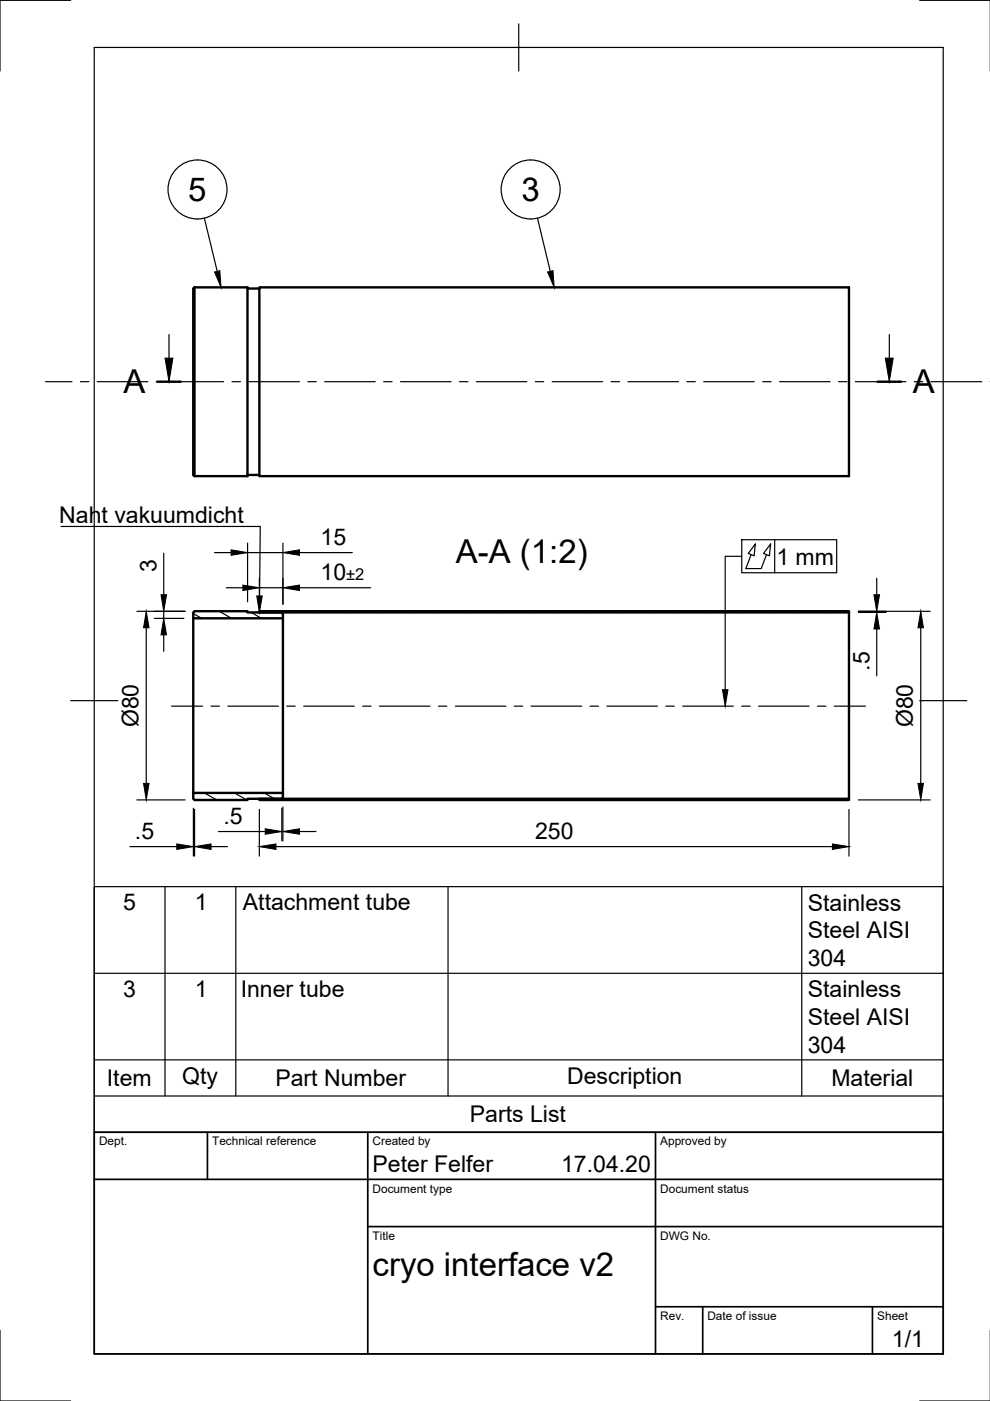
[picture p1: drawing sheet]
<svg xmlns="http://www.w3.org/2000/svg" width="210mm" height="297mm" viewBox="0 0 210 297" stroke-linecap="round" stroke-linejoin="round" font-family="sans-serif">
<!-- layer: Visible -->
<path d="M41 61.2l.2-.3h11.3v40.1h-11.3l-.2-.3zM41.2 60.9v40.1M52.5 61.2h2.5M55 60.9h125v40.1h-125zM52.5 100.7h2.5M41 129.8l.2-.2h11.3v.2h7.2l.3 .3v1h-19zM41 131.1v37M55 129.6h125v.2h-125zM60 131.1v37M180 129.8v39.8h-125v-.2h125M41 168.1h19v1l-.3 .3h-7.2v.2h-11.3l-.2-.2z" fill="none" stroke="#000" stroke-width=".51"/>
<!-- layer: TitleBlock -->
<path d="M20 240.1h180v46.9h-180zM20 250h180M44 240.1v9.9M78 240.1v46.9M139 240.1v46.9M78 260.1h122M139 277.1h61M149 277.1v9.9M185 277.1v9.9" fill="none" stroke="#000" stroke-width=".36"/>
<!-- layer: Smart Centers -->
<g fill="none" stroke="#000" stroke-width=".25">
<path d="M9.7 80.9h5.6M17.1 80.9h1.7M20.6 80.9h10.7M33.1 80.9h1.8M36.7 80.9h10.7M49.2 80.9h1.8M52.8 80.9h10.7M65.3 80.9h1.8M68.8 80.9h10.8M81.3 80.9h1.8M84.9 80.9h10.7M97.4 80.9h1.8"/>
<path d="M101 80.9h10.7M113.5 80.9h1.8M117.1 80.9h10.7M129.6 80.9h1.8M133.1 80.9h10.7M145.6 80.9h1.8M149.2 80.9h10.7M161.7 80.9h1.8M165.3 80.9h10.7M177.8 80.9h1.8M181.4 80.9h10.7M193.9 80.9h1.7"/>
<path d="M197.4 80.9h10.8M209.9 80.9h.1M36.4 149.7h6.5M44.7 149.7h1.8M48.3 149.7h10.7M60.8 149.7h1.8M64.4 149.7h10.7M76.9 149.7h1.8M80.5 149.7h10.7M93 149.7h1.7M96.5 149.7h10.8M109 149.7h1.8"/>
<path d="M112.6 149.7h10.7M125.1 149.7h1.8M128.7 149.7h10.7M141.2 149.7h1.8M144.8 149.7h10.7M157.2 149.7h1.8M160.8 149.7h10.7M173.3 149.7h1.8M176.9 149.7h6.6"/>
</g>
<!-- layer: Hatching -->
<g fill="none" stroke="#000" stroke-width=".25">
<path d="M41 130.1l1.8 1M46.5 129.6l2.6 1.5M53.3 129.8l2.2 1.3M55.1 129.6l-.1 .1M59.6 129.8l.3 .2M61.4 129.6l-.4 .2M67.8 129.6l-.5 .2M74.1 129.6l-.4 .2M80.5 129.6l-.5 .2M86.8 129.6l-.4 .2M93.2 129.6l-.5 .2M99.5 129.6l-.4 .2"/>
<path d="M105.9 129.6l-.5 .2M112.2 129.6l-.4 .2M118.6 129.6l-.5 .2M124.9 129.6l-.4 .2M131.3 129.6l-.5 .2M137.6 129.6l-.4 .2M144 129.6l-.5 .2M150.3 129.6l-.4 .2M156.7 129.6l-.5 .2M163 129.6l-.4 .2M169.4 129.6l-.5 .2M175.7 129.6l-.4 .2"/>
<path d="M43.3 168.1l2.6 1.5M49.7 168.1l2.6 1.5M56 168.1l2.2 1.3M56.1 169.4l-.5 .2M62.4 169.4l-.4 .2M68.8 169.4l-.5 .2M75.1 169.4l-.4 .2M81.5 169.4l-.5 .2M87.8 169.4l-.4 .2M94.2 169.4l-.5 .2M100.5 169.4l-.4 .2M106.9 169.4l-.5 .2"/>
<path d="M113.2 169.4l-.4 .2M119.6 169.4l-.5 .2M125.9 169.4l-.4 .2M132.3 169.4l-.5 .2M138.6 169.4l-.4 .2M145 169.4l-.5 .2M151.3 169.4l-.4 .2M157.7 169.4l-.5 .2M164 169.4l-.4 .2M170.4 169.4l-.5 .2M176.7 169.4l-.4 .2"/>
</g>
<!-- layer: Section Lines -->
<path d="M33.3 80.9h5M186.1 80.9h5" fill="none" stroke="#000" stroke-width=".51"/>
<path d="M35.8 70.9v5M188.6 70.9v5" fill="none" stroke="#000" stroke-width=".25"/>
<path d="M35 75.9h1.7l-.9 5zM187.7 75.9h1.7l-.8 5z" fill="#000" stroke="#000" stroke-width=".21"/>
<!-- layer: Border -->
<path d="M15 .1h-15v15M20 10.1h180v276.9h-180zM110 5.1v10M195 .1h15M15 148.6h10M195 148.6h10M0 282.1v14.9h15M195 297h15" fill="none" stroke="#000" stroke-width=".25"/>
<!-- layer: Parts Lists -->
<path d="M20 188h180v52.1h-180zM35 188v44.4M50 188v44.4M95 188v44.4M170 188v44.4M20 206.4h180M20 232.4h180M20 224.7h180" fill="none" stroke="#000" stroke-width=".25"/>
<!-- layer: Balloons -->
<g fill="none" stroke="#000" stroke-width=".25">
<path d="M43.3 46.3l2.8 11.2M114 46.3l2.7 11.2"/>
<circle cx="41.9" cy="40.2" r="6.3"/>
<circle cx="112.5" cy="40.2" r="6.3"/>
</g>
<path d="M45.5 57.7l1.1-.3 .3 3.5zM116.1 57.7l1.1-.3 .3 3.5z" fill="#000" stroke="#000" stroke-width=".21"/>
<!-- layer: FD_Dimensions -->
<g fill="none" stroke="#000" stroke-width=".25">
<path d="M34.7 117.3v8.8M45.5 117.2h3.5M52.5 115.2v12.4M52.5 117.2h7.5M60 115.2v12.9M63.5 117.2h11.2M29 129.6h10.2M31 133.1v33M32.7 131.1h6.3M34.7 129.6v1.5M34.7 134.6v3.5M48 124.6h3.5"/>
<path d="M55 122.6v5.3M55 124.6h5M63.5 124.6h15.1M182 129.6h15.2M182 129.8h5.9M185.9 122.6v3.5M185.9 129.6v.2M185.9 133.4v9.9M195.2 133.1v33M27.6 179.5h9.9M29 169.6h10.2M41 179.5h.3"/>
<path d="M41 171.4v10.1M41.3 171.6v9.9M44.7 179.5h3.5M46.3 176.3h9.9M55 171.6v9.9M58.5 179.5h118M59.8 171.4v6.9M59.8 176.3h.2M60 171.1v7.2M63.5 176.3h3.5M180 171.6v9.9M182 169.6h15.2"/>
</g>
<g fill="#000" stroke="#000" stroke-width=".21">
<path d="M49 116.6l3.5 .6-3.5 .5zM60 117.2l3.5-.6v1.1zM31 129.6l.6 3.5h-1.2zM34.7 131.1l.6 3.5h-1.2zM34.1 126.1h1.2l-.6 3.5zM51.5 124l3.5 .6-3.5 .6zM60 124.6l3.5-.6v1.2zM185.3 126.1h1.2l-.6 3.5zM185.9 129.8l.6 3.6h-1.2zM195.2 129.6l.6 3.5h-1.2zM30.4 166.1h1.2l-.6 3.5zM37.5 178.9l3.5 .6-3.5 .6z"/>
<path d="M41.3 179.5l3.4-.6v1.2zM56.2 175.7l3.6 .6-3.6 .6zM55 179.5l3.5-.6v1.2zM60 176.3l3.5-.6v1.2zM176.5 178.9l3.5 .6-3.5 .6zM194.6 166.1h1.2l-.6 3.5z"/>
</g>
<!-- layer: Leaders -->
<path d="M13 111.6h42.2l-.2 14.8M55 129.6h3.5" fill="none" stroke="#000" stroke-width=".25"/>
<path d="M54.4 126.4h1.2l-.6 3.4z" fill="#000" stroke="#000" stroke-width=".21"/>
<path d="M157.3 117.9h-3.5v28.3M157.3 114.4h20.1v7h-20.1zM159.3 117.6l-1.2 3h3.3l1.1-3M160.1 115.3l-.2 2.5-1.3-.5zM163.4 115.3l-.3 2.5-1.2-.5zM164.3 114.4v7" fill="none" stroke="#000" stroke-width=".25"/>
<path d="M153.2 146.2h1.1l-.5 3.5z" fill="#000" stroke="#000" stroke-width=".21"/>
<g font-size="7">
<text x="39.9" y="42.6">5</text>
<text x="110.6" y="42.7">3</text>
<text x="26.2" y="83.4">A</text>
<text x="193.5" y="83.4">A</text>
<text x="96.6" y="119.4">A-A (1:2)</text>
<text x="79" y="270.6">cryo interface v2</text>
</g>
<g font-size="4.9">
<text x="12.6" y="110.9">Naht vakuumdicht</text>
<text x="68" y="115.6">15</text>
<text x="164.6" y="119.7">1 mm</text>
<text x="33.1" y="121.3" transform="rotate(-90 33.1 121.3)">3</text>
<text x="68" y="123">10</text>
<text x="184.3" y="142.2" transform="rotate(-90 184.3 142.2)">.5</text>
<text x="29.4" y="154.2" transform="rotate(-90 29.4 154.2)">Ø80</text>
<text x="193.6" y="154.2" transform="rotate(-90 193.6 154.2)">Ø80</text>
<text x="28.6" y="177.9">.5</text>
<text x="47.4" y="174.7">.5</text>
<text x="113.5" y="177.9">250</text>
<text x="26.1" y="193">5</text>
<text x="41.3" y="193">1</text>
<text x="51.5" y="193">Attachment tube</text>
<text x="171.3" y="193">Stainless</text>
<text x="171.3" y="199">Steel AISI</text>
<text x="171.3" y="204.8">304</text>
<text x="26.1" y="211.4">3</text>
<text x="41.3" y="211.4">1</text>
<text x="51" y="211.4">Inner tube</text>
<text x="171.3" y="211.4">Stainless</text>
<text x="171.3" y="217.3">Steel AISI</text>
<text x="171.3" y="223.2">304</text>
<text x="22.7" y="230.3">Item</text>
<text x="38.6" y="229.8">Qty</text>
<text x="58.4" y="230.3">Part Number</text>
<text x="120.2" y="229.8">Description</text>
<text x="176.3" y="230.3">Material</text>
<text x="99.6" y="237.9">Parts List</text>
<text x="79" y="248.5">Peter Felfer</text>
<text x="119" y="248.5">17.04.20</text>
<text x="189.1" y="285.7">1/1</text>
</g>
<text font-size="3.5" x="73.4" y="123">±2</text>
<g font-size="2.5">
<text x="21" y="242.9">Dept.</text>
<text x="45" y="242.9">Technical reference</text>
<text x="79" y="242.9">Created by</text>
<text x="140" y="242.9">Approved by</text>
<text x="79" y="252.8">Document type</text>
<text x="140" y="252.8">Document status</text>
<text x="79" y="262.9">Title</text>
<text x="140" y="262.9">DWG No.</text>
<text x="140" y="279.9">Rev.</text>
<text x="150" y="279.9">Date of issue</text>
<text x="186" y="279.9">Sheet</text>
</g>
</svg>
